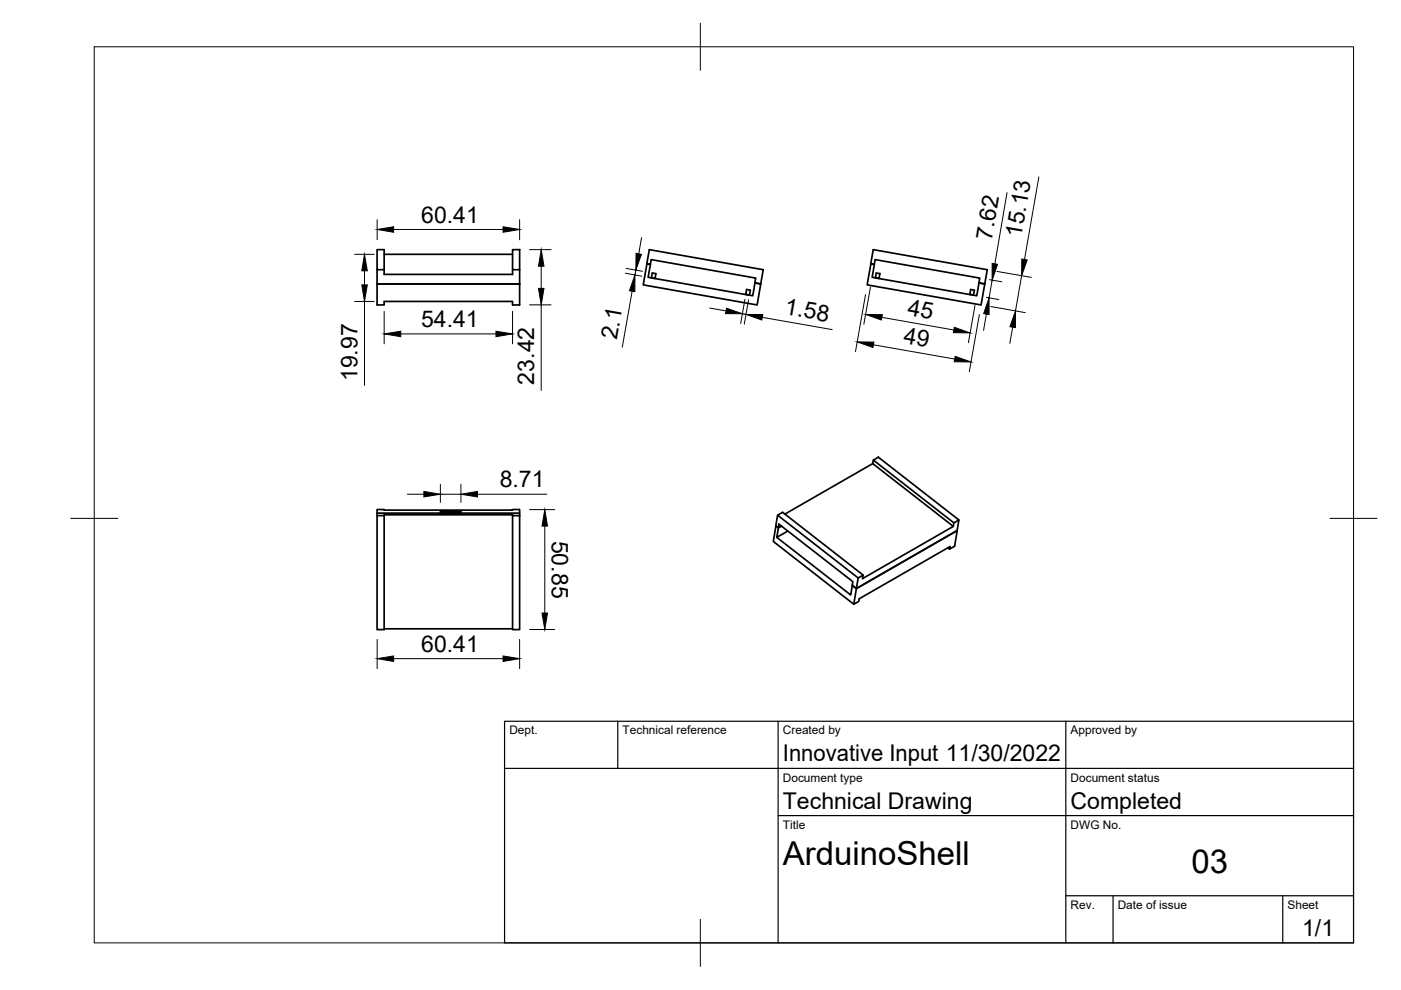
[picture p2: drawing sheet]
<svg xmlns="http://www.w3.org/2000/svg" width="297mm" height="210mm" viewBox="0 0 297 210" stroke-linecap="round" stroke-linejoin="round" font-family="sans-serif">
<!-- layer: Visible -->
<g fill="none" stroke="#000" stroke-width=".36">
<path d="M79.9 57.2v7.5h1.5v-.8h27.3v.8h1.5v-7.5M81.4 57.2h-1.5v-4.3h1.5v5.3h27.3v-1M81.4 53.9h27.3M108.7 52.9h1.5v4.3h-1.5zM137.2 56l.7 .1-.5 2.7 22.2 3.9 .5-2.7 1.2 .2-.8 4.5-24.1-4.3zM137.7 52.9l24.1 4.3-.5 3-1.3-.2 .2-1-22.1-4-.2 1-.8-.1zM138.3 57.9l.8 .1-.2 1-.8-.1zM184.6 56l-.7 4.4 24.1 4.3 .8-4.5M185.1 52.9l24.2 4.3-.5 3-1.2-.2-.5 2.7-22.2-3.9 .5-2.7-.8-.2zM185.4 56l.1-1 22.2 4-.2 1 1.3 .2M185.8 57.9l.8 .1-.2 1-.8-.1zM79.9 60.2h30.3z"/>
<path d="M158.3 61.4l.8 .1-.2 1.1-.8-.2zM205.8 61.4l.8 .1-.2 1.1-.8-.2zM185 98.3l17.1 13.3-19.2 11.1 .1-.8-17.1-13.3-1 .6 17 13.3 1.1-.6M185 98.3l-18.6 10.7M185.2 97.6l1-.7 17.1 13.4-1.1 .6zM185.2 97.6l-.2 .7M79.9 108.8v-.8h1.5v.2h27.3v-.2h1.5v1.3M81.4 109.3h-1.5v24.2h1.5v-24.4h27.3v.2M93.4 108.5v.1M93.4 108.5l3.7-.1 .6 .1v.1l-3.7 .1-.6-.1M108.7 109.3h1.5v24.2h-1.5zM110.2 108.8h-30.3v.5"/>
<path d="M164.9 109.2l-.4 2.3 .5 .4 .7-.4M165 111.9l.1-.8 15.7 12.2-.1 .8 .9 .7 21.3-12.3M165 111.9l-.3 2 15.7 12.2 .3-2M165.7 111.5l-.7 .4-.5-.4-.5 3.3 17 13.3 .6-3.3M167 112.6l-2.3 1.3M201 116.1l.3 .3 .1-.5-19.2 11.1-.1 .5-1.1 .6M202.2 110.9l-.1 .7M202.9 112.5l-21.3 12.3-.9-.7M202.9 112.5l-.5 3.3-1.1 .6M203.3 110.3l-.4 2.2M81.4 133.3h27.3M181.9 122.5l-.3 2.3"/>
</g>
<!-- layer: BORDER -->
<path d="M20 9.9h267v190h-267zM148.5 4.9v10M15 109.9h10M282 109.9h10M148.5 194.9v10" fill="none" stroke="#000" stroke-width=".21"/>
<!-- layer: TITLEBLOCK -->
<path d="M107 152.9h180v47h-180zM131 152.9v10M165 152.9v47M226 152.9v47M107 162.9h180M165 172.9h122M226 189.9h61M236 189.9v10M272 189.9v10" fill="none" stroke="#000" stroke-width=".25"/>
<!-- layer: FD_Dimensions -->
<g fill="none" stroke="#000" stroke-width=".21">
<path d="M220.3 37.5l-3.1 17.5M75.2 53.9h4.2M77.3 57.4v3M80 46.6v4.2M83.5 48.7h23.2M110.2 46.6v4.2M112.3 52.9h4.5M114.7 56.4v4.7M132.6 57.9l3.5 .7M132.7 56.9l3.5 .6M134.8 57.3l-.2 1M136 50.4l-.6 3.4"/>
<path d="M209.8 59.3l2.6 .4M210.4 59.4l-.7 3.8M211.4 57.5l7.3 1.3M213.5 40.8l-2.6 15.2M216.6 58.5l-1.3 7.4M75.2 63.9h4.2M77.3 63.9v17.8M81.4 66v6.9M85 70.8h20.2M108.7 66v6.9M112.3 64.6h4.5M114.7 64.6v18.2"/>
<path d="M134 61.7l-2.1 11.9M150.5 65.3l3.4 .6M157.4 66.5l.8 .2M157.9 63.5l-.9 5.1M158.7 63.6l-.9 5.1M161.6 67.3l14.8 2.6M183.5 62.5l-2.1 12.1M184.6 60.9l-1.4 7.8M185.2 73.1l17.2 3M187 67.3l15.2 2.7M206.7 64.8l-1.4 7.9M207.6 66.7l-2.1 12.1"/>
<path d="M209.1 66.6l-.6 3.5M209.1 63l2.7 .5M210.1 65l7.3 1.3M214.7 69.4l-.6 3.4M86.4 104.8h3.5M93.4 102.7v3.8M93.4 104.8h4.3M97.7 102.7v3.8M101.2 104.8h14.8M112.3 108h5.3M115.5 111.5v18.5M80 135.6v6.2"/>
<path d="M83.5 139.7h23.2M110.2 135.6v6.2M112.3 133.5h5.3"/>
</g>
<g fill="#000" stroke="#000" stroke-width=".21">
<path d="M77.3 53.9l.6 3.5h-1.2zM80 48.7l3.5-.6v1.1zM106.7 48.1l3.5 .6-3.5 .5zM114.7 52.9l.6 3.5h-1.1zM134.9 53.7l1.1 .2-1.2 3.4zM210.4 55.9l1.1 .1-1.1 3.4zM216.6 54.9l1.2 .2-1.2 3.4zM76.7 60.4h1.2l-.6 3.5zM81.4 70.8l3.6-.6v1.2zM105.2 70.2l3.5 .6-3.5 .6zM114.2 61.1h1.1l-.6 3.5zM134.6 58.3v3.5l-1.1-.1z"/>
<path d="M154.1 65.4l3.3 1.1h-3.6zM158.2 66.7h3.5l-.2 1.2zM181.7 72.5h3.6l-.2 1.2zM183.5 66.7h3.6l-.2 1.2zM202.3 69.4l3.4 1.2-3.6-.1zM202.5 75.6l3.4 1.1h-3.6zM209.7 63.2v3.5l-1.1-.2zM215.3 65.9v3.6l-1.2-.2zM89.9 104.2l3.5 .6-3.5 .6zM97.7 104.8l3.5-.6v1.2zM115.5 108l.6 3.5h-1.2zM80 139.7l3.5-.6v1.1z"/>
<path d="M106.7 139.1l3.5 .6-3.5 .5zM114.9 130h1.2l-.6 3.5z"/>
</g>
<g font-size="7">
<text x="166" y="183.4">ArduinoShell</text>
<text x="252.6" y="185.2">03</text>
</g>
<g font-size="4.9">
<text x="89.3" y="47.2">60.41</text>
<text x="210.3" y="51.1" transform="rotate(-80 210.3 51.1)">7.62</text>
<text x="216.5" y="50.5" transform="rotate(-80 216.5 50.5)">15.13</text>
<text x="89.3" y="69.3">54.41</text>
<text x="166.2" y="66.6" transform="rotate(10 166.2 66.6)">1.58</text>
<text x="192.3" y="66.7" transform="rotate(10 192.3 66.7)">45</text>
<text x="130.8" y="72.1" transform="rotate(-80 130.8 72.1)">2.1</text>
<text x="191.5" y="72.7" transform="rotate(10 191.5 72.7)">49</text>
<text x="75.8" y="80.8" transform="rotate(-90 75.8 80.8)">19.97</text>
<text x="113.3" y="81.5" transform="rotate(-90 113.3 81.5)">23.42</text>
<text x="105.9" y="103.3">8.71</text>
<text x="117" y="114.6" transform="rotate(90 117 114.6)">50.85</text>
<text x="89.3" y="138.2">60.41</text>
<text x="166" y="161.4">Innovative Input 11/30/2022</text>
<text x="166" y="171.4">Technical Drawing</text>
<text x="227" y="171.4">Completed</text>
<text x="276.1" y="198.6">1/1</text>
</g>
<g font-size="2.5">
<text x="108" y="155.7">Dept.</text>
<text x="132" y="155.7">Technical reference</text>
<text x="166" y="155.7">Created by</text>
<text x="227" y="155.7">Approved by</text>
<text x="166" y="165.7">Document type</text>
<text x="227" y="165.7">Document status</text>
<text x="166" y="175.7">Title</text>
<text x="227" y="175.7">DWG No.</text>
<text x="227" y="192.7">Rev.</text>
<text x="237" y="192.7">Date of issue</text>
<text x="273" y="192.7">Sheet</text>
</g>
</svg>
